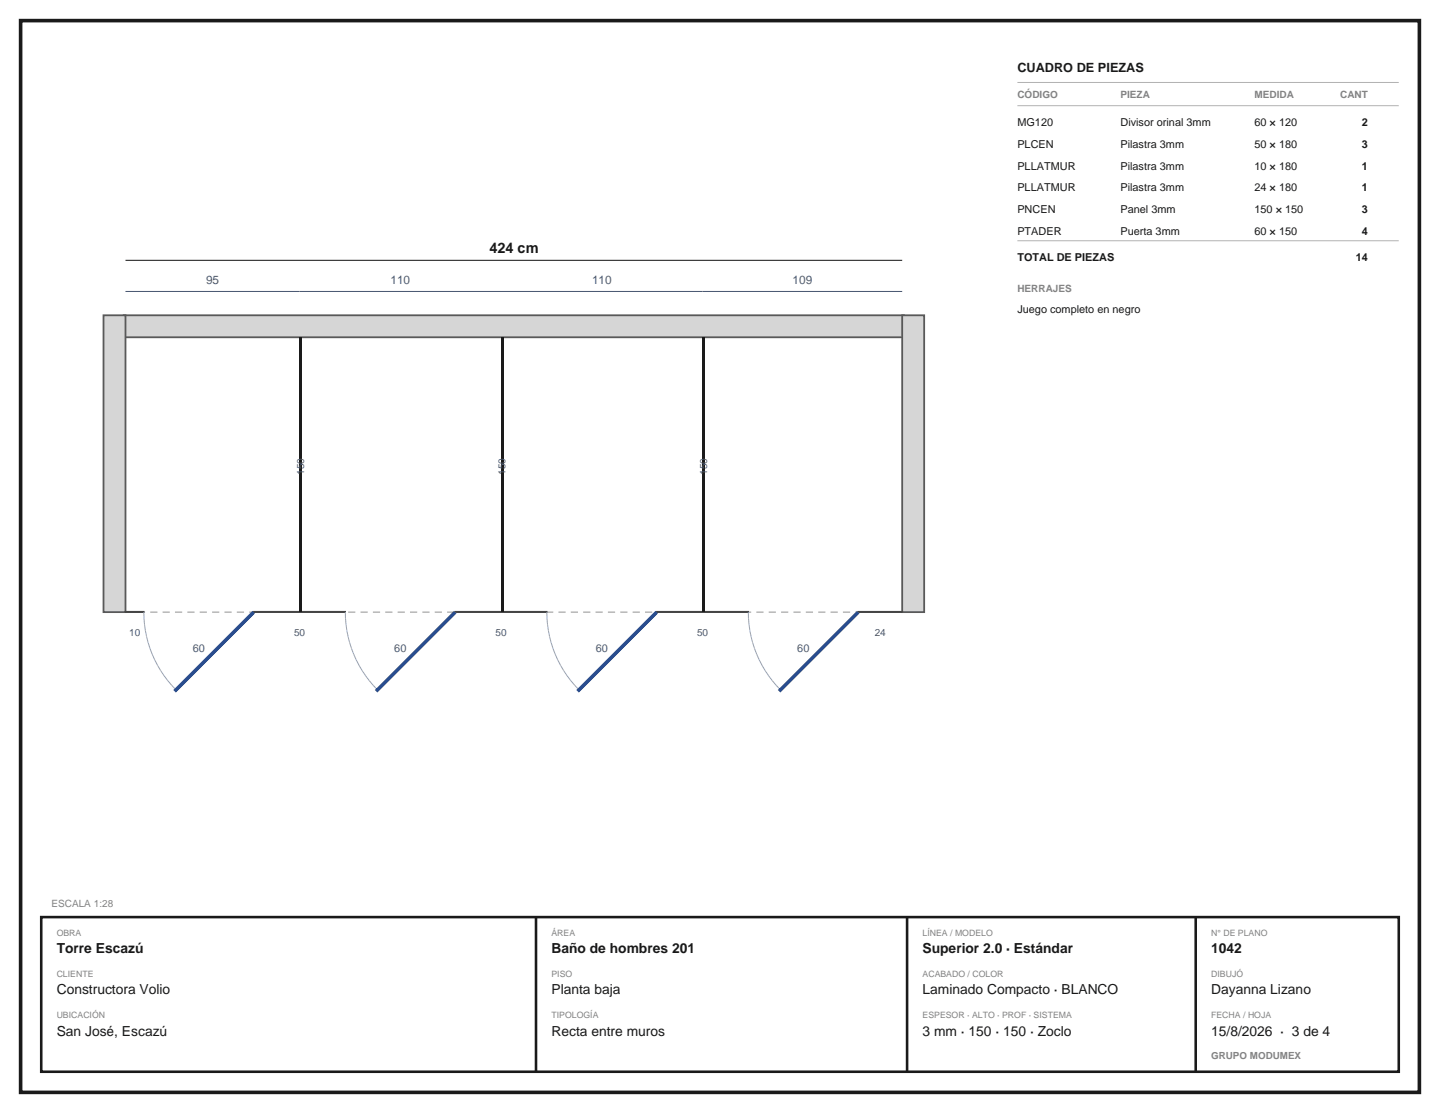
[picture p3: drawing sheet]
<svg xmlns="http://www.w3.org/2000/svg" width="279mm" height="216mm" viewBox="0 0 279 216" stroke-linecap="round" stroke-linejoin="round" font-family="sans-serif">
<path d="M4 4h271.4v207.9h-271.4z" fill="none" stroke="#1a1a1a" stroke-width=".7" stroke-linecap="butt"/>
<g fill="#d6d6d6" stroke="#595959" stroke-width=".35">
<path d="M24 61.2h151.4v4.2h-151.4z"/>
<path d="M20.1 61.2h4.2v57.5h-4.2z"/>
<path d="M175.1 61.2h4.2v57.5h-4.2z"/>
</g>
<path d="M24.3 118.7h150.8" fill="none" stroke="#969696" stroke-width=".2" stroke-dasharray="1.4 1" stroke-linecap="butt"/>
<g fill="#787878" stroke="#454545" stroke-width=".25">
<path d="M24.3 118.6h3.6v.1h-3.6z"/>
<path d="M49.2 118.6h17.8v.1h-17.8z"/>
<path d="M88.3 118.6h17.8v.1h-17.8z"/>
<path d="M127.4 118.6h17.8v.1h-17.8z"/>
<path d="M166.5 118.6h8.6v.1h-8.6z"/>
</g>
<path d="M58.1 65.4h.5v53.3h-.5z" fill="#1a1a1a"/>
<g fill="none" stroke="#8fa3c4" stroke-width=".2" stroke-dasharray="1.2 1" stroke-linecap="butt">
<path d="M27.9 118.7v1.2M27.9 119.9l.1 1.2M28 121.1l.2 1.2M28.2 122.3l.2 1.2M28.4 123.5l.3 1.1M28.7 124.6l.4 1.2M29.1 125.8l.4 1.1M29.5 126.9l.5 1.1M30 128l.6 1.1M30.6 129.1l.6 1M31.2 130.1l.6 1M31.8 131.1l.8 .9"/>
<path d="M32.6 132l.7 .9M33.3 132.9l.8 .9"/>
</g>
<path d="M49.2 118.7l-15.3 15.4" fill="none" stroke="#294d8f" stroke-width=".7" stroke-linecap="butt"/>
<path d="M97.2 65.4h.5v53.3h-.5z" fill="#1a1a1a"/>
<g fill="none" stroke="#8fa3c4" stroke-width=".2" stroke-dasharray="1.2 1" stroke-linecap="butt">
<path d="M67 118.7v1.2M67 119.9l.1 1.2M67.1 121.1l.2 1.2M67.3 122.3l.2 1.2M67.5 123.5l.3 1.1M67.8 124.6l.4 1.2M68.2 125.8l.4 1.1M68.6 126.9l.5 1.1M69.1 128l.6 1.1M69.7 129.1l.6 1M70.3 130.1l.6 1M70.9 131.1l.8 .9"/>
<path d="M71.7 132l.7 .9M72.4 132.9l.8 .9"/>
</g>
<path d="M88.3 118.7l-15.3 15.4" fill="none" stroke="#294d8f" stroke-width=".7" stroke-linecap="butt"/>
<path d="M136.3 65.4h.5v53.3h-.5z" fill="#1a1a1a"/>
<g fill="none" stroke="#8fa3c4" stroke-width=".2" stroke-dasharray="1.2 1" stroke-linecap="butt">
<path d="M106.1 118.7v1.2M106.1 119.9l.1 1.2M145.2 118.7v1.2M145.2 119.9l.1 1.2M106.2 121.1l.2 1.2M106.4 122.3l.2 1.2M106.6 123.5l.3 1.1M106.9 124.6l.4 1.2M107.3 125.8l.4 1.1M107.7 126.9l.5 1.1M108.2 128l.6 1.1M108.8 129.1l.6 1"/>
<path d="M109.4 130.1l.6 1M110 131.1l.8 .9M110.8 132l.7 .9M111.5 132.9l.8 .9M145.3 121.1l.2 1.2M145.5 122.3l.2 1.2M145.7 123.5l.3 1.1M146 124.6l.4 1.2M146.4 125.8l.4 1.1M146.8 126.9l.5 1.1M147.3 128l.6 1.1M147.9 129.1l.6 1"/>
<path d="M148.5 130.1l.6 1M149.1 131.1l.7 .9M149.8 132l.8 .9M150.6 132.9l.8 .9"/>
</g>
<path d="M127.4 118.7l-15.3 15.4M166.5 118.7l-15.3 15.4" fill="none" stroke="#294d8f" stroke-width=".7" stroke-linecap="butt"/>
<path d="M24.3 56.5h150.8" fill="none" stroke="#4a5973" stroke-width=".2"/>
<path d="M24.3 50.5h150.8" fill="none" stroke="#1a1a1a" stroke-width=".2"/>
<path d="M197.4 16h74M197.4 20.5h74M197.4 46.7h74" fill="none" stroke="#b5b5b5" stroke-width=".2"/>
<path d="M8 177.9h263.4v30h-263.4zM104 177.9v30M176 177.9v30M232 177.9v30" fill="none" stroke="#1a1a1a" stroke-width=".5"/>
<text font-size="2.8" fill="#191919" x="94.9" y="49.1">424 cm</text>
<g font-size="2.7" fill="#191919">
<text x="11" y="184.9">Torre Escazú</text>
<text x="107" y="184.9">Baño de hombres 201</text>
<text x="179" y="184.9">Superior 2.0 · Estándar</text>
<text x="235" y="184.9">1042</text>
<text x="11" y="192.9">Constructora Volio</text>
<text x="107" y="192.9">Planta baja</text>
<text x="179" y="192.9">Laminado Compacto · BLANCO</text>
<text x="235" y="192.9">Dayanna Lizano</text>
<text x="11" y="200.9">San José, Escazú</text>
<text x="107" y="200.9">Recta entre muros</text>
<text x="179" y="200.9">3 mm · 150 · 150 · Zoclo</text>
<text x="235" y="200.9">15/8/2026 · 3 de 4</text>
</g>
<text font-size="2.5" fill="#191919" x="197.4" y="14">CUADRO DE PIEZAS</text>
<g font-size="2.3" fill="#4a5a72">
<text x="40" y="55.1">95</text>
<text x="75.8" y="55.1">110</text>
<text x="114.9" y="55.1">110</text>
<text x="153.8" y="55.1">109</text>
</g>
<g font-size="2.1" fill="#191919">
<text x="197.4" y="24.5">MG120</text>
<text x="197.4" y="28.7">PLCEN</text>
<text x="217.4" y="24.5">Divisor orinal 3mm</text>
<text x="217.4" y="28.7">Pilastra 3mm</text>
<text x="243.4" y="24.5">60 × 120</text>
<text x="243.4" y="28.7">50 × 180</text>
<text x="264.2" y="24.5">2</text>
<text x="264.2" y="28.7">3</text>
<text x="197.4" y="32.9">PLLATMUR</text>
<text x="217.4" y="32.9">Pilastra 3mm</text>
<text x="243.4" y="32.9">10 × 180</text>
<text x="264.2" y="32.9">1</text>
<text x="197.4" y="37.1">PLLATMUR</text>
<text x="197.4" y="41.3">PNCEN</text>
<text x="217.4" y="37.1">Pilastra 3mm</text>
<text x="217.4" y="41.3">Panel 3mm</text>
<text x="243.4" y="37.1">24 × 180</text>
<text x="243.4" y="41.3">150 × 150</text>
<text x="264.2" y="37.1">1</text>
<text x="264.2" y="41.3">3</text>
<text x="197.4" y="45.5">PTADER</text>
<text x="217.4" y="45.5">Puerta 3mm</text>
<text x="243.4" y="45.5">60 × 150</text>
<text x="264.2" y="45.5">4</text>
<text x="197.4" y="50.7">TOTAL DE PIEZAS</text>
<text x="263.1" y="50.7">14</text>
<text x="197.4" y="60.7">Juego completo en negro</text>
</g>
<g font-size="2.1" fill="#4a5a72">
<text x="37.4" y="126.6">60</text>
<text x="76.5" y="126.6">60</text>
<text x="115.6" y="126.6">60</text>
<text x="154.7" y="126.6">60</text>
</g>
<g font-size="1.9" fill="#828282">
<text x="197.4" y="19">CÓDIGO</text>
<text x="217.4" y="19">PIEZA</text>
<text x="243.4" y="19">MEDIDA</text>
<text x="260" y="19">CANT</text>
<text x="197.4" y="56.7">HERRAJES</text>
<text x="10" y="175.9">ESCALA 1:28</text>
<text x="235" y="205.4">GRUPO MODUMEX</text>
</g>
<g font-size="1.9" fill="#4a5a72">
<text x="59" y="92.1" transform="rotate(-90 59 92.1)">150</text>
<text x="98.1" y="92.1" transform="rotate(-90 98.1 92.1)">150</text>
<text x="137.2" y="92.1" transform="rotate(-90 137.2 92.1)">150</text>
<text x="25.1" y="123.4">10</text>
<text x="57" y="123.4">50</text>
<text x="96.1" y="123.4">50</text>
<text x="135.2" y="123.4">50</text>
<text x="169.7" y="123.4">24</text>
</g>
<g font-size="1.7" fill="#828282">
<text x="11" y="181.5">OBRA</text>
<text x="107" y="181.5">ÁREA</text>
<text x="179" y="181.5">LÍNEA / MODELO</text>
<text x="235" y="181.5">N° DE PLANO</text>
<text x="11" y="189.5">CLIENTE</text>
<text x="107" y="189.5">PISO</text>
<text x="179" y="189.5">ACABADO / COLOR</text>
<text x="235" y="189.5">DIBUJÓ</text>
<text x="11" y="197.5">UBICACIÓN</text>
<text x="107" y="197.5">TIPOLOGÍA</text>
<text x="179" y="197.5">ESPESOR · ALTO · PROF · SISTEMA</text>
<text x="235" y="197.5">FECHA / HOJA</text>
</g>
</svg>
